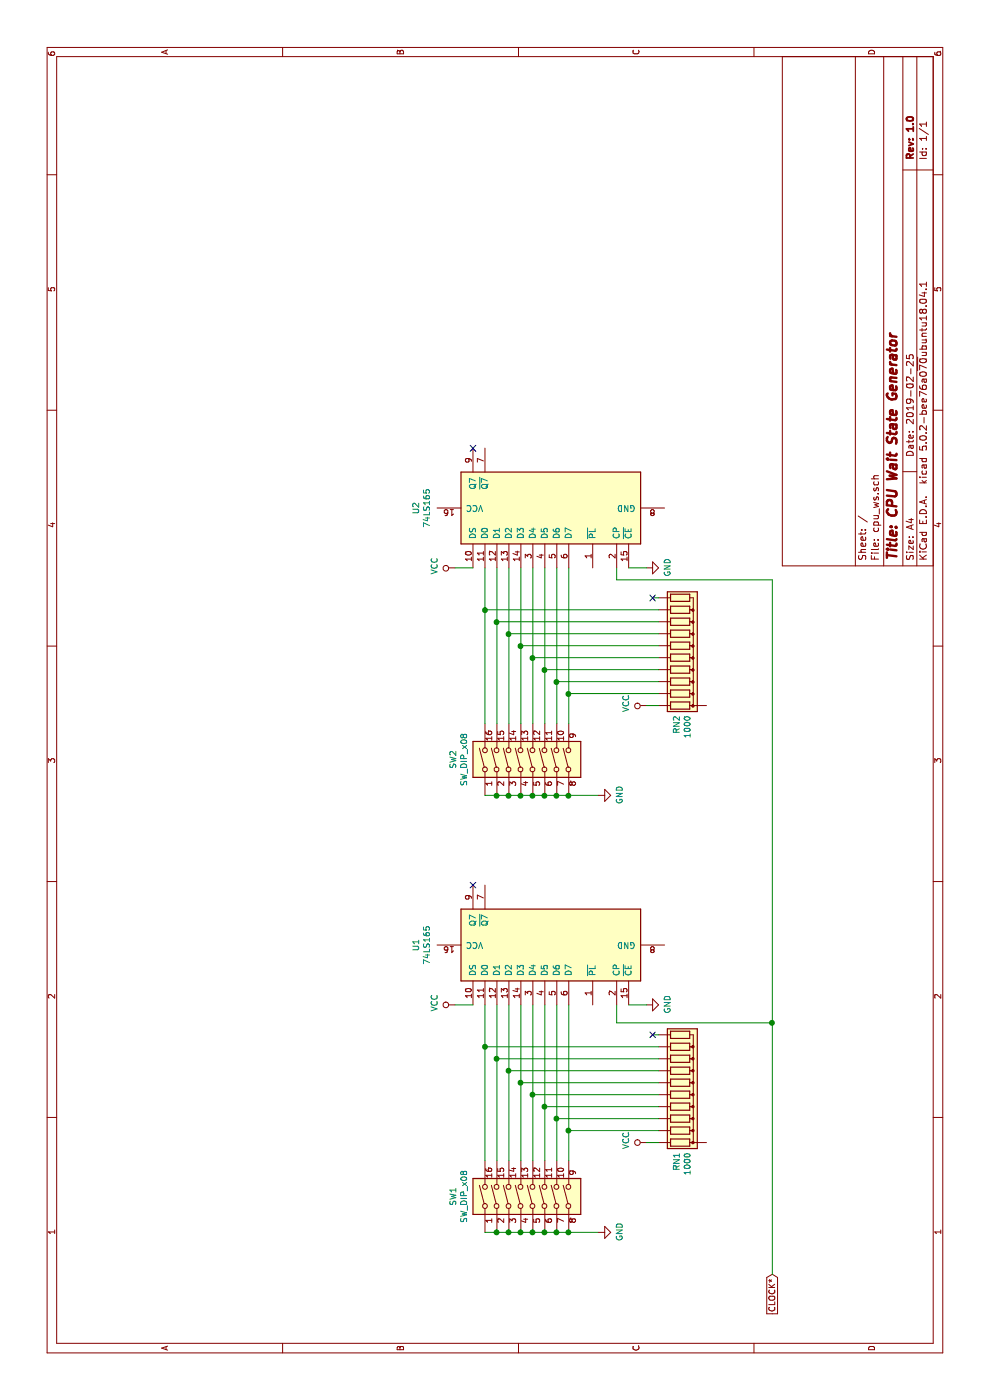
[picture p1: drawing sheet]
EESchema Schematic File Version 4
EELAYER 26 0
EELAYER END
$Descr A4 11693 8268
encoding utf-8
Sheet 1 1
Title "CPU Wait State Generator"
Date "2019-02-25"
Rev "1.0"
Comp ""
Comment1 ""
Comment2 ""
Comment3 ""
Comment4 ""
$EndDescr
$Comp
L 74xx:74LS165 U1
U 1 1
P 3800 4550
F 0 "U1" H 3800 5628 50  0000 C CNN
F 1 "74LS165" H 3800 5537 50  0000 C CNN
F 2 "" H 3800 4550 50  0001 C CNN
F 3 "http://www.ti.com/lit/gpn/sn74LS165" H 3800 4550 50  0001 C CNN
	1    3800 4550
	1    0    0    -1  
$EndComp
$Comp
L Device:R_Network10 RN1
U 1 1
P 2650 5700
F 0 "RN1" H 2070 5654 50  0000 R CNN
F 1 "1000" H 2070 5745 50  0000 R CNN
F 2 "Resistor_THT:R_Array_SIP11" V 3225 5700 50  0001 C CNN
F 3 "http://www.vishay.com/docs/31509/csc.pdf" H 2650 5700 50  0001 C CNN
	1    2650 5700
	1    0    0    1   
$EndComp
$Comp
L Switch:SW_DIP_x08 SW1
U 1 1
P 1700 4450
F 0 "SW1" H 1700 5117 50  0000 C CNN
F 1 "SW_DIP_x08" H 1700 5026 50  0000 C CNN
F 2 "" H 1700 4450 50  0001 C CNN
F 3 "" H 1700 4450 50  0001 C CNN
	1    1700 4450
	1    0    0    -1  
$EndComp
Wire Wire Line
	1400 4050 1400 4150
Connection ~ 1400 4150
Wire Wire Line
	1400 4150 1400 4250
Connection ~ 1400 4250
Wire Wire Line
	1400 4250 1400 4350
Connection ~ 1400 4350
Wire Wire Line
	1400 4350 1400 4450
Connection ~ 1400 4450
Wire Wire Line
	1400 4450 1400 4550
Connection ~ 1400 4550
Wire Wire Line
	1400 4550 1400 4650
Connection ~ 1400 4650
Wire Wire Line
	1400 4650 1400 4750
Connection ~ 1400 4750
Wire Wire Line
	1400 4750 1400 5000
$Comp
L power:GND #PWR?
U 1 1
P 1400 5000
F 0 "#PWR?" H 1400 4750 50  0001 C CNN
F 1 "GND" H 1405 4827 50  0000 C CNN
F 2 "" H 1400 5000 50  0001 C CNN
F 3 "" H 1400 5000 50  0001 C CNN
	1    1400 5000
	1    0    0    -1  
$EndComp
$Comp
L power:VCC #PWR?
U 1 1
P 2150 5400
F 0 "#PWR?" H 2150 5250 50  0001 C CNN
F 1 "VCC" H 2167 5573 50  0000 C CNN
F 2 "" H 2150 5400 50  0001 C CNN
F 3 "" H 2150 5400 50  0001 C CNN
	1    2150 5400
	1    0    0    -1  
$EndComp
Wire Wire Line
	2150 5400 2150 5500
Wire Wire Line
	2000 4750 2250 4750
Wire Wire Line
	2000 4650 2350 4650
Wire Wire Line
	2000 4550 2450 4550
Wire Wire Line
	2000 4350 2650 4350
Wire Wire Line
	2000 4250 2750 4250
Wire Wire Line
	2000 4050 2950 4050
$Comp
L power:VCC #PWR?
U 1 1
P 3300 3800
F 0 "#PWR?" H 3300 3650 50  0001 C CNN
F 1 "VCC" H 3317 3973 50  0000 C CNN
F 2 "" H 3300 3800 50  0001 C CNN
F 3 "" H 3300 3800 50  0001 C CNN
	1    3300 3800
	1    0    0    -1  
$EndComp
Wire Wire Line
	3300 3800 3300 3950
Wire Wire Line
	2250 5500 2250 4750
Connection ~ 2250 4750
Wire Wire Line
	2250 4750 3300 4750
Wire Wire Line
	2350 5500 2350 4650
Connection ~ 2350 4650
Wire Wire Line
	2350 4650 3300 4650
Wire Wire Line
	2450 5500 2450 4550
Connection ~ 2450 4550
Wire Wire Line
	2450 4550 3300 4550
Wire Wire Line
	2550 5500 2550 4450
Wire Wire Line
	2000 4450 2550 4450
Connection ~ 2550 4450
Wire Wire Line
	2550 4450 3300 4450
Wire Wire Line
	2650 5500 2650 4350
Connection ~ 2650 4350
Wire Wire Line
	2650 4350 3300 4350
Wire Wire Line
	2750 5500 2750 4250
Connection ~ 2750 4250
Wire Wire Line
	2750 4250 3300 4250
Wire Wire Line
	2850 5500 2850 4150
Wire Wire Line
	2000 4150 2850 4150
Connection ~ 2850 4150
Wire Wire Line
	2850 4150 3300 4150
Wire Wire Line
	2950 5500 2950 4050
Connection ~ 2950 4050
Wire Wire Line
	2950 4050 3300 4050
Wire Wire Line
	3050 5500 3050 5450
NoConn ~ 3050 5450
NoConn ~ 4300 3950
$Comp
L power:GND #PWR?
U 1 1
P 3300 5400
F 0 "#PWR?" H 3300 5150 50  0001 C CNN
F 1 "GND" H 3305 5227 50  0000 C CNN
F 2 "" H 3300 5400 50  0001 C CNN
F 3 "" H 3300 5400 50  0001 C CNN
	1    3300 5400
	1    0    0    -1  
$EndComp
Wire Wire Line
	3300 5250 3300 5400
$Comp
L 74xx:74LS165 U2
U 1 1
P 7450 4550
F 0 "U2" H 7450 5628 50  0000 C CNN
F 1 "74LS165" H 7450 5537 50  0000 C CNN
F 2 "" H 7450 4550 50  0001 C CNN
F 3 "http://www.ti.com/lit/gpn/sn74LS165" H 7450 4550 50  0001 C CNN
	1    7450 4550
	1    0    0    -1  
$EndComp
$Comp
L Device:R_Network10 RN2
U 1 1
P 6300 5700
F 0 "RN2" H 5720 5654 50  0000 R CNN
F 1 "1000" H 5720 5745 50  0000 R CNN
F 2 "Resistor_THT:R_Array_SIP11" V 6875 5700 50  0001 C CNN
F 3 "http://www.vishay.com/docs/31509/csc.pdf" H 6300 5700 50  0001 C CNN
	1    6300 5700
	1    0    0    1   
$EndComp
$Comp
L Switch:SW_DIP_x08 SW2
U 1 1
P 5350 4450
F 0 "SW2" H 5350 5117 50  0000 C CNN
F 1 "SW_DIP_x08" H 5350 5026 50  0000 C CNN
F 2 "" H 5350 4450 50  0001 C CNN
F 3 "" H 5350 4450 50  0001 C CNN
	1    5350 4450
	1    0    0    -1  
$EndComp
Wire Wire Line
	5050 4050 5050 4150
Connection ~ 5050 4150
Wire Wire Line
	5050 4150 5050 4250
Connection ~ 5050 4250
Wire Wire Line
	5050 4250 5050 4350
Connection ~ 5050 4350
Wire Wire Line
	5050 4350 5050 4450
Connection ~ 5050 4450
Wire Wire Line
	5050 4450 5050 4550
Connection ~ 5050 4550
Wire Wire Line
	5050 4550 5050 4650
Connection ~ 5050 4650
Wire Wire Line
	5050 4650 5050 4750
Connection ~ 5050 4750
Wire Wire Line
	5050 4750 5050 5000
$Comp
L power:GND #PWR?
U 1 1
P 5050 5000
F 0 "#PWR?" H 5050 4750 50  0001 C CNN
F 1 "GND" H 5055 4827 50  0000 C CNN
F 2 "" H 5050 5000 50  0001 C CNN
F 3 "" H 5050 5000 50  0001 C CNN
	1    5050 5000
	1    0    0    -1  
$EndComp
$Comp
L power:VCC #PWR?
U 1 1
P 5800 5400
F 0 "#PWR?" H 5800 5250 50  0001 C CNN
F 1 "VCC" H 5817 5573 50  0000 C CNN
F 2 "" H 5800 5400 50  0001 C CNN
F 3 "" H 5800 5400 50  0001 C CNN
	1    5800 5400
	1    0    0    -1  
$EndComp
Wire Wire Line
	5800 5400 5800 5500
Wire Wire Line
	5650 4750 5900 4750
Wire Wire Line
	5650 4650 6000 4650
Wire Wire Line
	5650 4550 6100 4550
Wire Wire Line
	5650 4350 6300 4350
Wire Wire Line
	5650 4250 6400 4250
Wire Wire Line
	5650 4050 6600 4050
$Comp
L power:VCC #PWR?
U 1 1
P 6950 3800
F 0 "#PWR?" H 6950 3650 50  0001 C CNN
F 1 "VCC" H 6967 3973 50  0000 C CNN
F 2 "" H 6950 3800 50  0001 C CNN
F 3 "" H 6950 3800 50  0001 C CNN
	1    6950 3800
	1    0    0    -1  
$EndComp
Wire Wire Line
	6950 3800 6950 3950
Wire Wire Line
	5900 5500 5900 4750
Connection ~ 5900 4750
Wire Wire Line
	5900 4750 6950 4750
Wire Wire Line
	6000 5500 6000 4650
Connection ~ 6000 4650
Wire Wire Line
	6000 4650 6950 4650
Wire Wire Line
	6100 5500 6100 4550
Connection ~ 6100 4550
Wire Wire Line
	6100 4550 6950 4550
Wire Wire Line
	6200 5500 6200 4450
Wire Wire Line
	5650 4450 6200 4450
Connection ~ 6200 4450
Wire Wire Line
	6200 4450 6950 4450
Wire Wire Line
	6300 5500 6300 4350
Connection ~ 6300 4350
Wire Wire Line
	6300 4350 6950 4350
Wire Wire Line
	6400 5500 6400 4250
Connection ~ 6400 4250
Wire Wire Line
	6400 4250 6950 4250
Wire Wire Line
	6500 5500 6500 4150
Wire Wire Line
	5650 4150 6500 4150
Connection ~ 6500 4150
Wire Wire Line
	6500 4150 6950 4150
Wire Wire Line
	6600 5500 6600 4050
Connection ~ 6600 4050
Wire Wire Line
	6600 4050 6950 4050
Wire Wire Line
	6700 5500 6700 5450
NoConn ~ 6700 5450
NoConn ~ 7950 3950
$Comp
L power:GND #PWR?
U 1 1
P 6950 5400
F 0 "#PWR?" H 6950 5150 50  0001 C CNN
F 1 "GND" H 6955 5227 50  0000 C CNN
F 2 "" H 6950 5400 50  0001 C CNN
F 3 "" H 6950 5400 50  0001 C CNN
	1    6950 5400
	1    0    0    -1  
$EndComp
Wire Wire Line
	6950 5250 6950 5400
Text GLabel 1050 6450 0    50   Input ~ 0
CLOCK*
Wire Wire Line
	1050 6450 3150 6450
Wire Wire Line
	3150 6450 3150 5150
Wire Wire Line
	3150 5150 3300 5150
Wire Wire Line
	3150 6450 6850 6450
Wire Wire Line
	6850 6450 6850 5150
Wire Wire Line
	6850 5150 6950 5150
Connection ~ 3150 6450
$EndSCHEMATC
